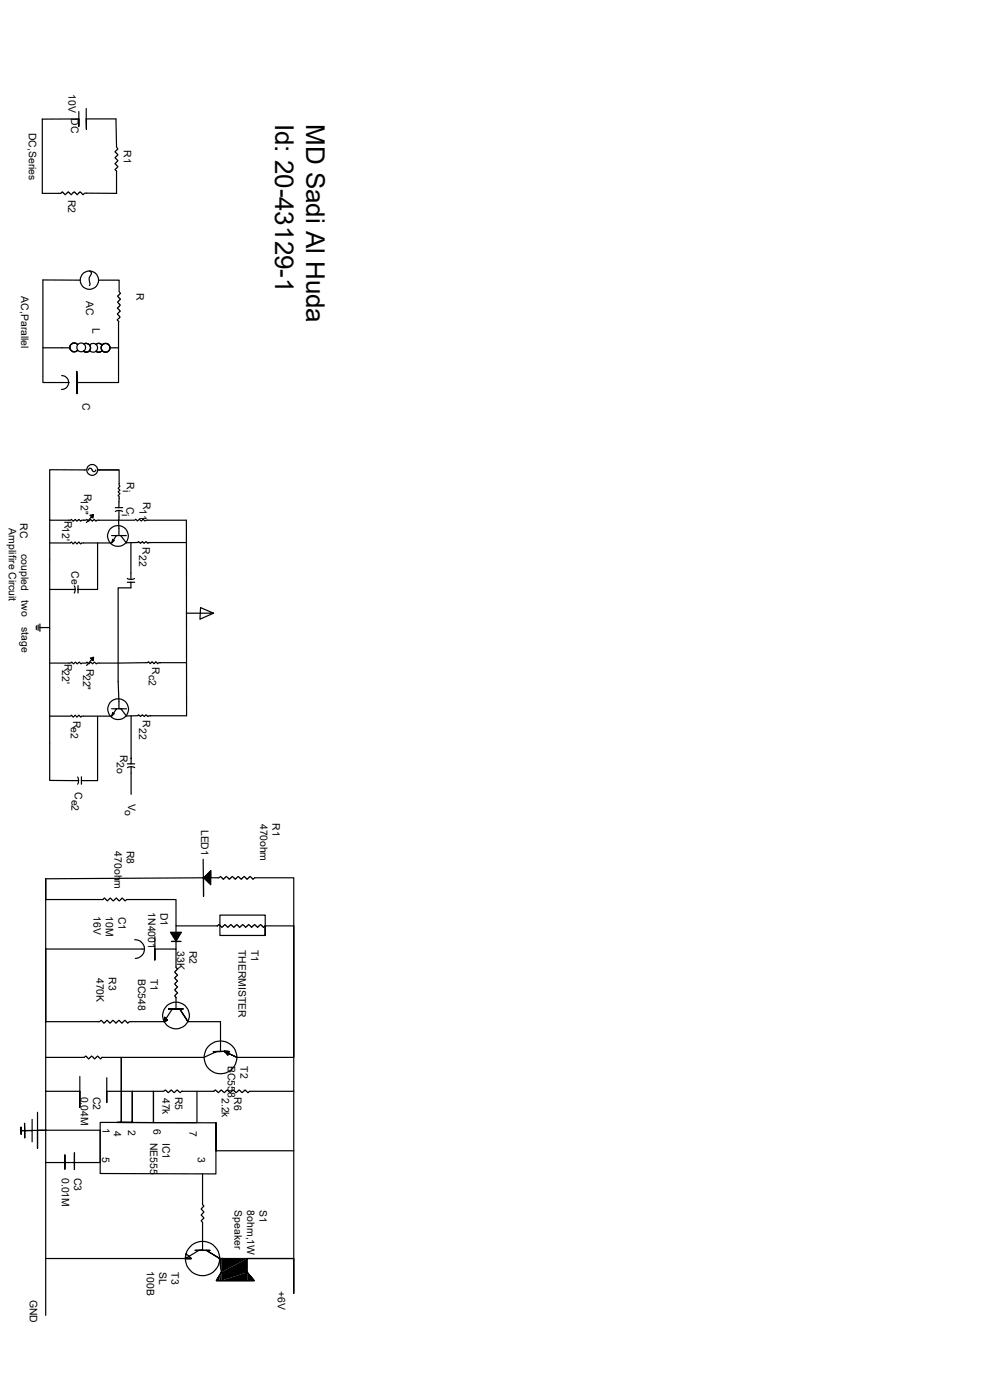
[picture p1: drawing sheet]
<svg xmlns="http://www.w3.org/2000/svg" width="210mm" height="297mm" viewBox="0 0 210 297" stroke-linecap="round" stroke-linejoin="round" font-family="sans-serif">
<g fill="none" stroke="#000" stroke-width=".25">
<path d="M16.7 23.7v3.1v-1.6l-7.7 .1v15.7h3.9l.3-.3 .6 .6 .7-.6 .6 .6 .6-.6 .7 .6 .6-.6 .6 .6 .3-.3h6.8M18.3 25.2h6.3l.1 6 .3 .4-.6 .6 .6 .7-.6 .5 .6 .7-.6 .6 .6 .6-.6 .7 .3 .3v4.7M18.3 25.2v2.2v-2.2M18.3 23v2.2M17 59.4h-7.9v21.8h5.6M19 57.4l.3 .3a1.09 1.09 0 0 1-.4 1.2l.2 1.2-.1 .5M20.9 59.4h4.4v2.5l.3 .3-.7 .6 .7 .7-.7 .6 .6 .6-.6 .7 .6 .6-.6 .6 .6 .7-.7 .6 .4 .3-.1 5.6h-1.7M24.7 41h.1M9.1 73.8h5.7M13.1 79.7a1.48 1.48 0 0 1 1.5 1.5 1.48 1.48 0 0 1-1.6 1.4M16.5 73.1a.93 .93 0 0 0-1.4-.1 .93 .93 0 0 0 0 1.4 .93 .93 0 0 0 1.4-.1M17.8 73a.93 .93 0 0 1 1.4 .9 .93 .93 0 0 1-1.5 .6"/>
<path d="M19 73.2a.93 .93 0 0 1 1.4-.1 .93 .93 0 0 1 0 1.4 .93 .93 0 0 1-1.4-.1M20.4 73l.6-.1 .6 .3M21.6 74.4l-.6 .3-.6-.2M25.1 73.8v7.4h-8.8v2.3v-4.7v2.4M18.4 99.7h-7.9v10.7h4.5l.2-.2 .3 .4 .5-.4 .3 .4 .4-.4 .4 .4 .2-.2h.9l.2-.2 .4 .4 .4-.4 .4 .4 .4-.4 .4 .4 .2-.2h8l.2-.2 .4 .3 .3-.3 .5 .3 .4-.3 .3 .3 .2-.1h8.6l.1 41.4h-7.8M18.8 99.7a.38 .38 0 0 1 .3-.4 .38 .38 0 0 1 .4 .4M19.6 99.7a.38 .38 0 0 0 .3 .4 .38 .38 0 0 0 .4-.4M25.1 99.7h-4.4h4.6v3.3l.1 .2-.3 .4 .3 .4-.3 .4 .3 .3-.3 .5 .2 .1-.1 2.4M10.5 110.4v55.2h6.2M19.8 109.2l-.1 .7-.6-.6 .7-.1-1.5 1.7M20.7 115.2v9.9h-4.1M23.7 115.2h-6.4l-.2 .2-.4-.4-.4 .4-.4-.4-.4 .4-.3-.4-.3 .2h-4.4"/>
<path d="M23.7 113.6h3.1M24.5 108.5l.7-.2 .8 .2M24.5 107.7h1.5M24.7 113.6l-.6 1-.2-.2-.2 .8 .6-.6M25.2 108.3v5.3M25.6 113.6l1.2 1.6M27.8 115.1v7.8M31.7 115.1h7.8M32 115.1l-.6 .2-.4-.4-.4 .4-.4-.4-.4 .4-.4-.4-.2 .2h-2.4M7.7 132.8v.8M8.1 132.6v1.1M8.4 133.1h2.1"/>
<path d="M8.5 132.4v1.5M10.5 125.1h5.5M15.7 124.3l.3 .8-.3 .7M16.6 124.2v1.6M19.9 139.4l-.1 .8-.6-.6 .7-.2-1.5 1.8M27 122.7l.8 .2 .7-.2M27 123.5h1.6M27.8 123.5v1.2h-2.7v19.9l.1 5.8M39.5 130.1h5.8l-2.8-1.2-.1 2.5 2.9-1.3M10.6 140.7h4.4l.2-.2 .4 .3 .4-.3 .4 .3 .4-.3 .4 .3 .6-.1M20.7 151.9v13.7h-3.4M23.7 151.9h-6.4l-.2 .2-.4-.4-.4 .4-.3-.4-.5 .4-.3-.4-.2 .2h-4.5"/>
<path d="M23.7 150.4h3.1M24.7 150.4l-.6 .9-.2-.1-.2 .7 .6-.5M25.7 150.4l1.1 1.5M27.8 151.8v10.3M32 151.8l-.6 .2-.4-.4-.4 .4-.4-.4-.4 .4-.4-.4-.2 .2-2.4 .1M33.9 140.6h5.6M34 140.6h-.3l-.3 .2-.3-.4-.4 .4-.4-.4-.4 .4-.4-.4-.2 .2-10.7 .1-.2 .1-.4-.3-.4 .3-.3-.3-.5 .3-.3-.3-.2 .2h-.4M16.5 164.8l.2 .8-.2 .8M17.3 164.8v1.6M27 162.1h1.6M27.1 162.9l.7-.3 .8 .3M27.8 162.6v5.9"/>
<path d="M28.6 199.3a1.99 1.99 0 0 1 2 2 1.99 1.99 0 0 1-1.9 2M32.9 198.7v5v-2.4h4.4v4l.4 .3-.7 .6 .7 .7-.7 .6 .7 .6-.7 .6 .7 .7-.7 .6 .7 .7-.7 .6 .3 .3v2.5h-1.5l3.1-.1-.8 .1 1.8 2.6-1.8-2.6h-2.3h.7l-1.7 2.6 .7-.3-.7 .3 .7-.3-.7 .3 .7-.3-.6-.6-.1 .9h-7.4l-.3 .4-.6-.6-.6 .6-.7-.6-.6 .6-.6-.6-.7 .6-.6-.6-.6 .6-.6-.6-.4 .2h-11.4v-15.4v23h8.2l.3-.3 .6 .7 .6-.7 .7 .7 .6-.7 .6 .7 .3-.4h21.7l2.7-1.2h2.7l-.4 .8-.7-.8 2.6 1.2-2.7-1.3 .8 .1h-3.1h1.6v-2.2M36.2 197.8h2.3l-1.2 1.9zM37.3 199.7h1.1h-2h.9v1.6M37.3 196.4v1.4M43.1 182.3l.1 7.9v-4l-33.5 .2M43.2 186.2l1.5-1.5v3zM44.7 184.7v1.5h1.7l.4-.3 .6 .7 .6-.7 .6 .7 .7-.7 .6 .7 .6-.7 .7 .7 .6-.7 .6 .7 .6-.7 .7 .7 .3-.4h8.3v10.2h-6M56.3 196.4l-.4 .4-.6-.7-.6 .7-.7-.7-.6 .7-.7-.7-.6 .7-.6-.7-.7 .7-.6-.7-.6 .7-.6-.7-.7 .7-.6-.7-.6 .7-.7-.7-.3 .3h-8.8v-5.6h-10.4l-.4 .3-.6-.6-.6 .6-.6-.6-.7 .6-.6-.6-.6 .6-.7-.6-.3 .3h-12.1v-4.4v14.9h20.9M56.3 196.4v2.1h-9.6v-4.4h9.6v4.4M39.9 216.7h6.9M46.8 216.7v4.2z"/>
<path d="M6.8 237.5v2.4zM8 236v7.6v-3.8h1.7M9.7 224.3v7.2h7.2v3.4v-6.5M9.7 231.5v8.3h11.6v6.8h-5.5v1.5v-3.5v2h-2v1.4v-3v1.6h-4.1v-6.8l-5.3 .1v-.8l.1 1.6v-.8h.7v1.5v-3.1v1.6h1.6v2.3M41.8 231.5v6.7h-9.2v-6.7v6.7l-7.8-.1h3.3v-6.6v6.6h-2.4v-13.8v13.8h-.9M50.2 224.3h12.1v-27.9v35.1h-9.4l-.3 .3-.6-.6-.6 .6-.7-.6-.6 .6-.7-.6-.5 .6-.7-.6-.6 .6-.7-.6-.6 .6-.6-.6-.3 .3h-6.9l-.3 .3-.6-.6-.6 .6-.7-.6-.6 .6-.6-.6-.3 .3h-12.2v2.4v-5.3M62.3 231.5v12.6h-16.5v-5.9v10.8h-24.5v-10.9l24.5 .1M9.7 246.6v20.4h29.6l.2-1.1 1.1 1.1h-1.3h1.3h-1.3h1.3h-1.3l2.9-1.7h1.6l2.8 1.7-2.8-1.7h.7h-3.1h1.6v-6l-.3-.3 .6-.6-.6-.6 .6-.7-.6-.6 .6-.6-.3-.3v-6.6M62.3 244.1v22.9M9.7 267v12.1M46.5 267h15.8v7.4v-7.4h-9.8v2.9l1.4 1.8h-8h8l-1.4-1.8h-5.6l-1 1.8 1-1.8-.4-2.9h1z"/>
<circle cx="18.9" cy="59.4" r="1.95"/>
<circle cx="17.2" cy="73.7" r=".94"/>
<circle cx="22.4" cy="73.8" r=".94"/>
<circle cx="19.6" cy="99.7" r="1.15"/>
<circle cx="25" cy="113.7" r="2.2"/>
<circle cx="25.1" cy="150.5" r="2.2"/>
<circle cx="37.4" cy="215.4" r="2.83"/>
<circle cx="46.8" cy="224.3" r="3.5"/>
<circle cx="43" cy="267" r="3.6"/>
</g>
<g fill="#000">
<path d="M23.9 114.4l.4 .2-.6 .6zM23.9 151.2l.4 .2-.6 .5zM36.2 197.8h1.1v1.9zM37.3 197.8v1.9zM37.3 197.8h1.2l-1.2 1.9zM43.2 186.2l1.5-1.5v3zM46.5 270.6v1.1h-.6zM46.9 269.9l-.4 1.8v-1.1zM46.9 269.9v1.8h-.4zM46.9 269.9h5.6l-5.6 1.8zM46.9 271.7l5.6-1.8v1.8zM46.9 267h5.6l-5.6 2.9z"/>
<path d="M46.9 269.9l5.6-2.9v2.9zM52.5 269.9l1.4 1.8h-1.4z"/>
</g>
<path d="M46.7 267v2.9" fill="none" stroke="#000" stroke-width=".42"/>
<g font-size="5.5">
<text x="58.4" y="26.2" transform="rotate(90 58.4 26.2)">Id: 20-43129-1</text>
<text x="65" y="26.3" transform="rotate(90 65 26.3)">MD Sadi Al Huda</text>
</g>
<g font-size="2.2">
<text x="14.5" y="20" transform="rotate(90 14.5 20)">10V</text>
<text x="6.1" y="28.2" transform="rotate(90 6.1 28.2)">DC,Series</text>
<text x="15.1" y="25.1" transform="rotate(90 15.1 25.1)">DC</text>
<text x="26.2" y="31.9" transform="rotate(90 26.2 31.9)">R1</text>
<text x="14.4" y="42.3" transform="rotate(90 14.4 42.3)">R2</text>
<text x="4.5" y="62.9" transform="rotate(90 4.5 62.9)">AC,Parallel</text>
<text x="18.2" y="63.8" transform="rotate(90 18.2 63.8)">AC</text>
<text x="29" y="62.1" transform="rotate(90 29 62.1)">R</text>
<text x="19.6" y="69.6" transform="rotate(90 19.6 69.6)">L</text>
<text x="17.5" y="85.5" transform="rotate(90 17.5 85.5)">C</text>
<text x="17.1" y="106" transform="rotate(90 17.1 106)">12&quot;</text>
<text x="17.9" y="104.9" transform="rotate(90 17.9 104.9)">R</text>
<text x="26" y="104" transform="rotate(90 26 104)">i</text>
<text x="26.8" y="107.5" transform="rotate(90 26.8 107.5)">C</text>
<text x="26.9" y="102.3" transform="rotate(90 26.9 102.3)">R</text>
<text x="29.6" y="108" transform="rotate(90 29.6 108)">11</text>
<text x="30.4" y="106.5" transform="rotate(90 30.4 106.5)">R</text>
<text x="1.9" y="112.1" transform="rotate(90 1.9 112.1)">Amplifire Circuit</text>
<text x="4.3" y="111" transform="rotate(90 4.3 111)">RC</text>
<text x="13.7" y="110.6" transform="rotate(90 13.7 110.6)">R12'</text>
<text x="25.9" y="109.1" transform="rotate(90 25.9 109.1)">i</text>
<text x="4.5" y="117.6" transform="rotate(90 4.5 117.6)">coupled</text>
<text x="29.5" y="117.7" transform="rotate(90 29.5 117.7)">22</text>
<text x="30.2" y="116" transform="rotate(90 30.2 116)">R</text>
<text x="15.2" y="121.2" transform="rotate(90 15.2 121.2)">Ce</text>
<text x="4.5" y="127.3" transform="rotate(90 4.5 127.3)">two</text>
<text x="4.5" y="133" transform="rotate(90 4.5 133)">stage</text>
<text x="13.7" y="140.9" transform="rotate(90 13.7 140.9)">R22'</text>
<text x="17.6" y="143.2" transform="rotate(90 17.6 143.2)">22&quot;</text>
<text x="18.3" y="141.9" transform="rotate(90 18.3 141.9)">R</text>
<text x="31.6" y="143.1" transform="rotate(90 31.6 143.1)">c2</text>
<text x="32.3" y="141.6" transform="rotate(90 32.3 141.6)">R</text>
<text x="15.5" y="152.9" transform="rotate(90 15.5 152.9)">Re2</text>
<text x="29.5" y="154.4" transform="rotate(90 29.5 154.4)">22</text>
<text x="30.3" y="152.8" transform="rotate(90 30.3 152.8)">R</text>
<text x="24.8" y="161.7" transform="rotate(90 24.8 161.7)">2o</text>
<text x="25.5" y="160.1" transform="rotate(90 25.5 160.1)">R</text>
<text x="15.2" y="169.6" transform="rotate(90 15.2 169.6)">e2</text>
<text x="15.9" y="168.1" transform="rotate(90 15.9 168.1)">C</text>
<text x="26.5" y="171.9" transform="rotate(90 26.5 171.9)">o</text>
<text x="27.2" y="170.5" transform="rotate(90 27.2 170.5)">V</text>
<text x="42.7" y="176" transform="rotate(90 42.7 176)">LED1</text>
<text x="55.2" y="174.8" transform="rotate(90 55.2 174.8)">470ohm</text>
<text x="57.8" y="174.6" transform="rotate(90 57.8 174.6)">R1</text>
<text x="24.3" y="180.6" transform="rotate(90 24.3 180.6)">470ohm</text>
<text x="26.9" y="180.5" transform="rotate(90 26.9 180.5)">R8</text>
<text x="19.8" y="194.4" transform="rotate(90 19.8 194.4)">16V</text>
<text x="22.5" y="194.4" transform="rotate(90 22.5 194.4)">10M</text>
<text x="25.1" y="194.5" transform="rotate(90 25.1 194.5)">C1</text>
<text x="31.4" y="193.5" transform="rotate(90 31.4 193.5)">1N4001</text>
<text x="34" y="193.6" transform="rotate(90 34 193.6)">D1</text>
<text x="37.6" y="201.8" transform="rotate(90 37.6 201.8)">33K</text>
<text x="40.2" y="201.7" transform="rotate(90 40.2 201.7)">R2</text>
<text x="50.6" y="201.5" transform="rotate(90 50.6 201.5)">THERMISTER</text>
<text x="53.3" y="201.5" transform="rotate(90 53.3 201.5)">T1</text>
<text x="20.4" y="207.4" transform="rotate(90 20.4 207.4)">470K</text>
<text x="23.1" y="207.3" transform="rotate(90 23.1 207.3)">R3</text>
<text x="29.3" y="207.6" transform="rotate(90 29.3 207.6)">BC548</text>
<text x="32" y="207.7" transform="rotate(90 32 207.7)">T1</text>
<text x="48.3" y="226.1" transform="rotate(90 48.3 226.1)">BC558</text>
<text x="51" y="226.2" transform="rotate(90 51 226.2)">T2</text>
<text x="17.1" y="232.6" transform="rotate(90 17.1 232.6)">0.04M</text>
<text x="19.8" y="232.6" transform="rotate(90 19.8 232.6)">C2</text>
<text x="34.5" y="232.9" transform="rotate(90 34.5 232.9)">47k</text>
<text x="37.1" y="232.7" transform="rotate(90 37.1 232.7)">R5</text>
<text x="47.1" y="232.9" transform="rotate(90 47.1 232.9)">2.2k</text>
<text x="49.7" y="232.8" transform="rotate(90 49.7 232.8)">R6</text>
<text x="21.8" y="239.3" transform="rotate(90 21.8 239.3)">1</text>
<text x="24.2" y="240" transform="rotate(90 24.2 240)">4</text>
<text x="27.2" y="239.7" transform="rotate(90 27.2 239.7)">2</text>
<text x="32.6" y="239.6" transform="rotate(90 32.6 239.6)">6</text>
<text x="40.2" y="239.9" transform="rotate(90 40.2 239.9)">7</text>
<text x="21.7" y="245.4" transform="rotate(90 21.7 245.4)">5</text>
<text x="31.9" y="242.4" transform="rotate(90 31.9 242.4)">NE555</text>
<text x="34.5" y="242.4" transform="rotate(90 34.5 242.4)">IC1</text>
<text x="42" y="245.4" transform="rotate(90 42 245.4)">3</text>
<text x="13.1" y="249.9" transform="rotate(90 13.1 249.9)">0.01M</text>
<text x="15.7" y="249.9" transform="rotate(90 15.7 249.9)">C3</text>
<text x="49.7" y="256.8" transform="rotate(90 49.7 256.8)">Speaker</text>
<text x="52.4" y="256.8" transform="rotate(90 52.4 256.8)">8ohm,1W</text>
<text x="55" y="256.8" transform="rotate(90 55 256.8)">S1</text>
<text x="31.1" y="269.7" transform="rotate(90 31.1 269.7)">100B</text>
<text x="33.8" y="269.9" transform="rotate(90 33.8 269.9)">SL</text>
<text x="36.4" y="269.9" transform="rotate(90 36.4 269.9)">T3</text>
<text x="6.4" y="275.7" transform="rotate(90 6.4 275.7)">GND</text>
<text x="59" y="273.9" transform="rotate(90 59 273.9)">+6V</text>
</g>
</svg>
